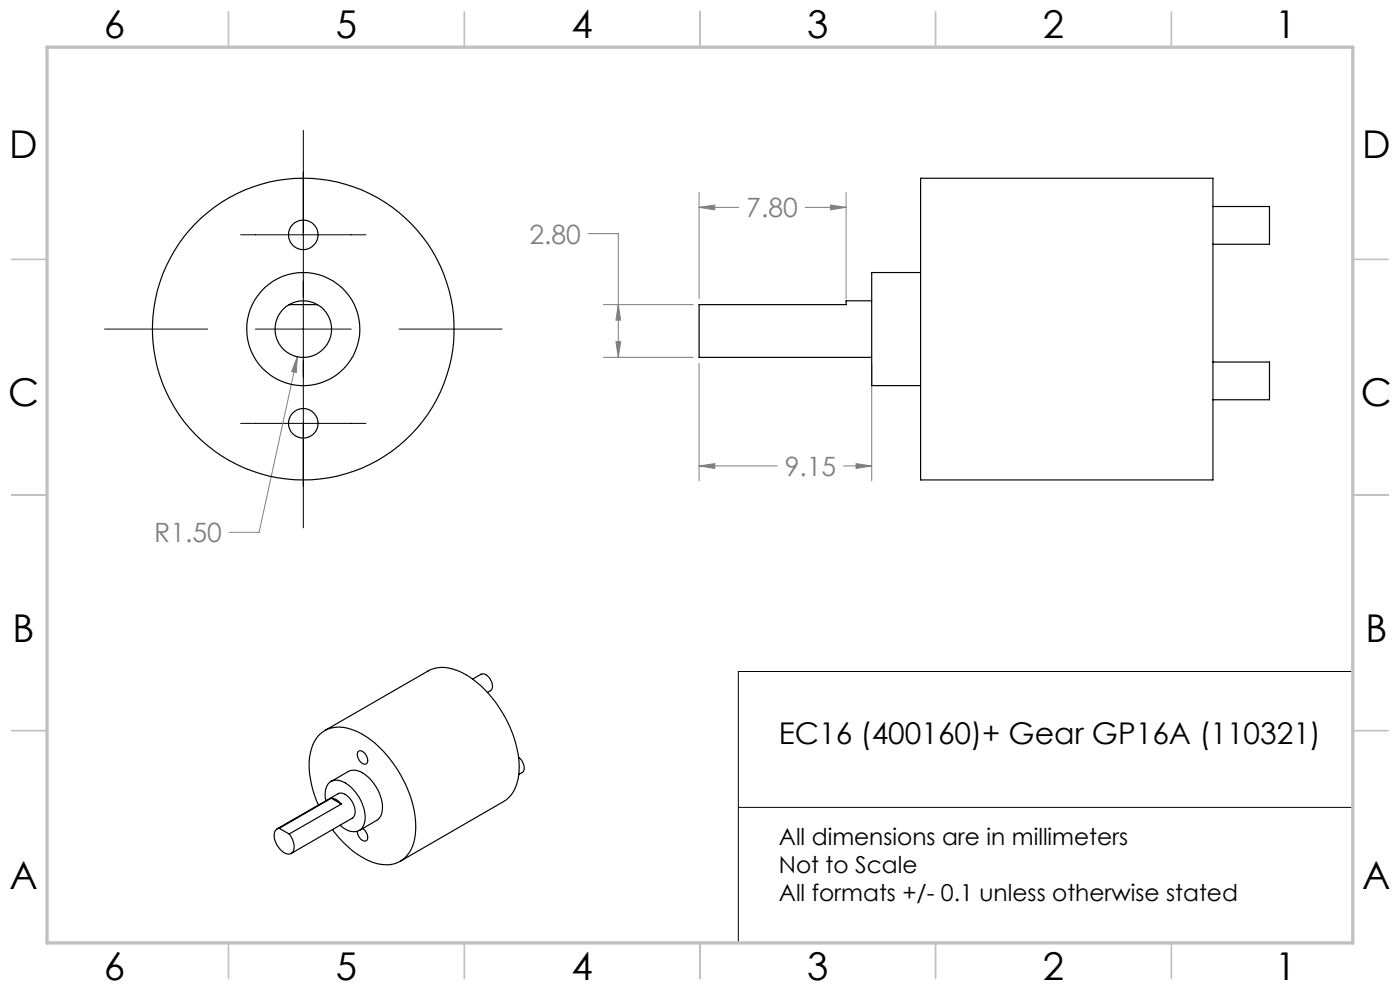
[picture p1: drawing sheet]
<svg xmlns="http://www.w3.org/2000/svg" width="297mm" height="210mm" viewBox="0 0 297 210" stroke-linecap="round" stroke-linejoin="round" font-family="sans-serif">
<g fill="none" stroke="#808080" stroke-width=".21">
<path d="M124.8 49.6h6.4v26.2M148.3 44l3.3-.5v1zM148.3 40.8v22.6M148.3 44h8.4M170.8 44h8.7M176.2 43.5l3.3 .5-3.3 .5zM179.5 40.8v22.6M63.1 75.7l-.2 3.3-1-.2zM63.1 75.7l-8.1 37.2h-6.4M128 75.8h19M128 64.6h19M130.7 72.5h1l-.5 3.3z"/>
<path d="M131.2 64.6l.5 3.3h-1zM148.3 77.1v24.9M184.9 77.1v24.9M148.3 98.8l3.3-.5v1.1zM148.3 98.8h16.6M179 98.8h5.9M181.6 98.3l3.3 .5-3.3 .6z"/>
</g>
<path d="M64.3 27.6v84.4M51 49.8h26.6M22.2 69.8h21.8M54.2 69.8h20.3M84.7 69.8h21.8M51 89.8h26.6M156.6 142.4h130.5v57.7h-130.5zM156.6 171.3h130.5" fill="none" stroke="#000" stroke-width=".21"/>
<g fill="none" stroke="#c0c0c0" stroke-width=".35">
<path d="M48.5 2.5v7.5M98.5 2.5v7.5M148.5 2.5v7.5M198.5 2.5v7.5M248.5 2.5v7.5M2.5 55h7.5M287 55h7.5M2.5 105h7.5M287 105h7.5M2.5 155h7.5M287 155h7.5M48.5 200v7.5"/>
<path d="M98.5 200v7.5M148.5 200v7.5M198.5 200v7.5M248.5 200v7.5"/>
</g>
<path d="M10 10h277v190h-277z" fill="none" stroke="#c0c0c0" stroke-width=".7"/>
<path d="M130.7 72.5h1l-.5 3.3zM131.2 64.6l.5 3.3h-1zM148.3 44l3.3-.5v1zM176.2 43.5l3.3 .5-3.3 .5zM148.3 98.8l3.3-.5v1.1zM181.6 98.3l3.3 .5-3.3 .6zM63.1 75.7l-1.2 3.1 1 .2z" fill="#808080"/>
<g fill="none" stroke="#000" stroke-width=".25">
<path d="M195.3 37.8h62v64h-62zM195.3 57.8h-10.4v24h10.4M257.3 43.8h12v8h-12M61.3 64.6a6 6 0 0 0-1.6 9.1 6 6 0 0 0 9.2 0 6 6 0 0 0-1.6-9.1M61.3 64.6a5.9 5.9 0 0 1 6 0M61.3 64.6h6M184.9 63.8h-5.4v.8h-31.2v11.2h36.6M257.3 76.8h12v8h-12M68.9 155l21.9-12.7a7.9 7.9 0 0 1 8 .8 25 25 0 0 1 11.3 20 7.7 7.7 0 0 1-3.3 6.9l-21.9 12.7M76 159.4a1.22 1.22 0 0 1 1.7 .9 1.3 1.3 0 0 1-.1 1.8 1.99 1.99 0 0 1-1.6-2.7zM100.3 144.1l1.8-1.1a2.09 2.09 0 0 1 2.3 1.8 1.46 1.46 0 0 1-.3 1.7l-.7 .4M58.8 175.8l12.9-7.4a2.21 2.21 0 0 1 2.6 1.1 3.3 3.3 0 0 1 .6 4l-13.1 7.5"/>
<path d="M59.2 175.7a1.41 1.41 0 0 0-1 1.9 4.2 4.2 0 0 0 3 3.6 1.48 1.48 0 0 0 1.1-2.2l-.3-1.1-.7-1M59.2 175.7l2.1 1.2M67.6 170.8a17.4 17.4 0 0 1-1.5-12.2 6 6 0 0 1 8.2-4 19.1 19.1 0 0 1 9.8 8.3 21.6 21.6 0 0 1 3.9 14.9 6.2 6.2 0 0 1-8.5 5.2 18.2 18.2 0 0 1-8.9-7M69.1 169.9a3.6 3.6 0 0 1 1.2-4.2 4.2 4.2 0 0 1 4.5 1.6 8.4 8.4 0 0 1 2.5 7.5 2.42 2.42 0 0 1-3.9 1.2l-1.3-1M70.2 165.8l3.7-2.2a3.6 3.6 0 0 1 4.2 1.2 8.7 8.7 0 0 1 2.9 7.8l-.4 .7-.7 .7-3.7 2.2M70.3 169.3a2.69 2.69 0 0 1 2.1 1.3M70.3 169.3l-11.1 6.4M70.3 169.3l2.1 1.3M72.4 170.6l-11.1 6.3M76.9 175.7a2.09 2.09 0 0 1 1 2.5 1.23 1.23 0 0 1-1.8-.8l-.3-1.1M110 160.6a2.76 2.76 0 0 1 1 3l-1 .7"/>
<circle cx="64.3" cy="49.8" r="3.1"/>
<circle cx="64.3" cy="69.8" r="12"/>
<circle cx="64.4" cy="69.8" r="32"/>
<circle cx="64.3" cy="89.8" r="3.1"/>
</g>
<g font-size="8.1">
<text x="22" y="8">6</text>
<text x="71.2" y="8">5</text>
<text x="121.2" y="8">4</text>
<text x="171.3" y="8">3</text>
<text x="221.3" y="8">2</text>
<text x="270.5" y="8">1</text>
<text x="2" y="33.6">D</text>
<text x="289" y="33.6">D</text>
<text x="1.7" y="86.1">C</text>
<text x="288.7" y="86.1">C</text>
<text x="2.7" y="136.1">B</text>
<text x="289.7" y="136.1">B</text>
<text x="2" y="188.6">A</text>
<text x="289" y="188.6">A</text>
<text x="22" y="208">6</text>
<text x="71.2" y="208">5</text>
<text x="121.2" y="208">4</text>
<text x="171.3" y="208">3</text>
<text x="221.3" y="208">2</text>
<text x="270.5" y="208">1</text>
</g>
<text font-size="6.3" x="165.2" y="157.7">EC16 (400160)+ Gear GP16A (110321)</text>
<g font-size="5.6" fill="#808080">
<text x="158.3" y="46.1">7.80</text>
<text x="112.3" y="51.7">2.80</text>
<text x="166.5" y="101">9.15</text>
<text x="32.7" y="115">R1.50</text>
</g>
<g font-size="4.9">
<text x="165.2" y="179.2">All dimensions are in millimeters</text>
<text x="165.2" y="185.1">Not to Scale</text>
<text x="165.2" y="191.1">All formats +/- 0.1 unless otherwise stated</text>
</g>
</svg>
